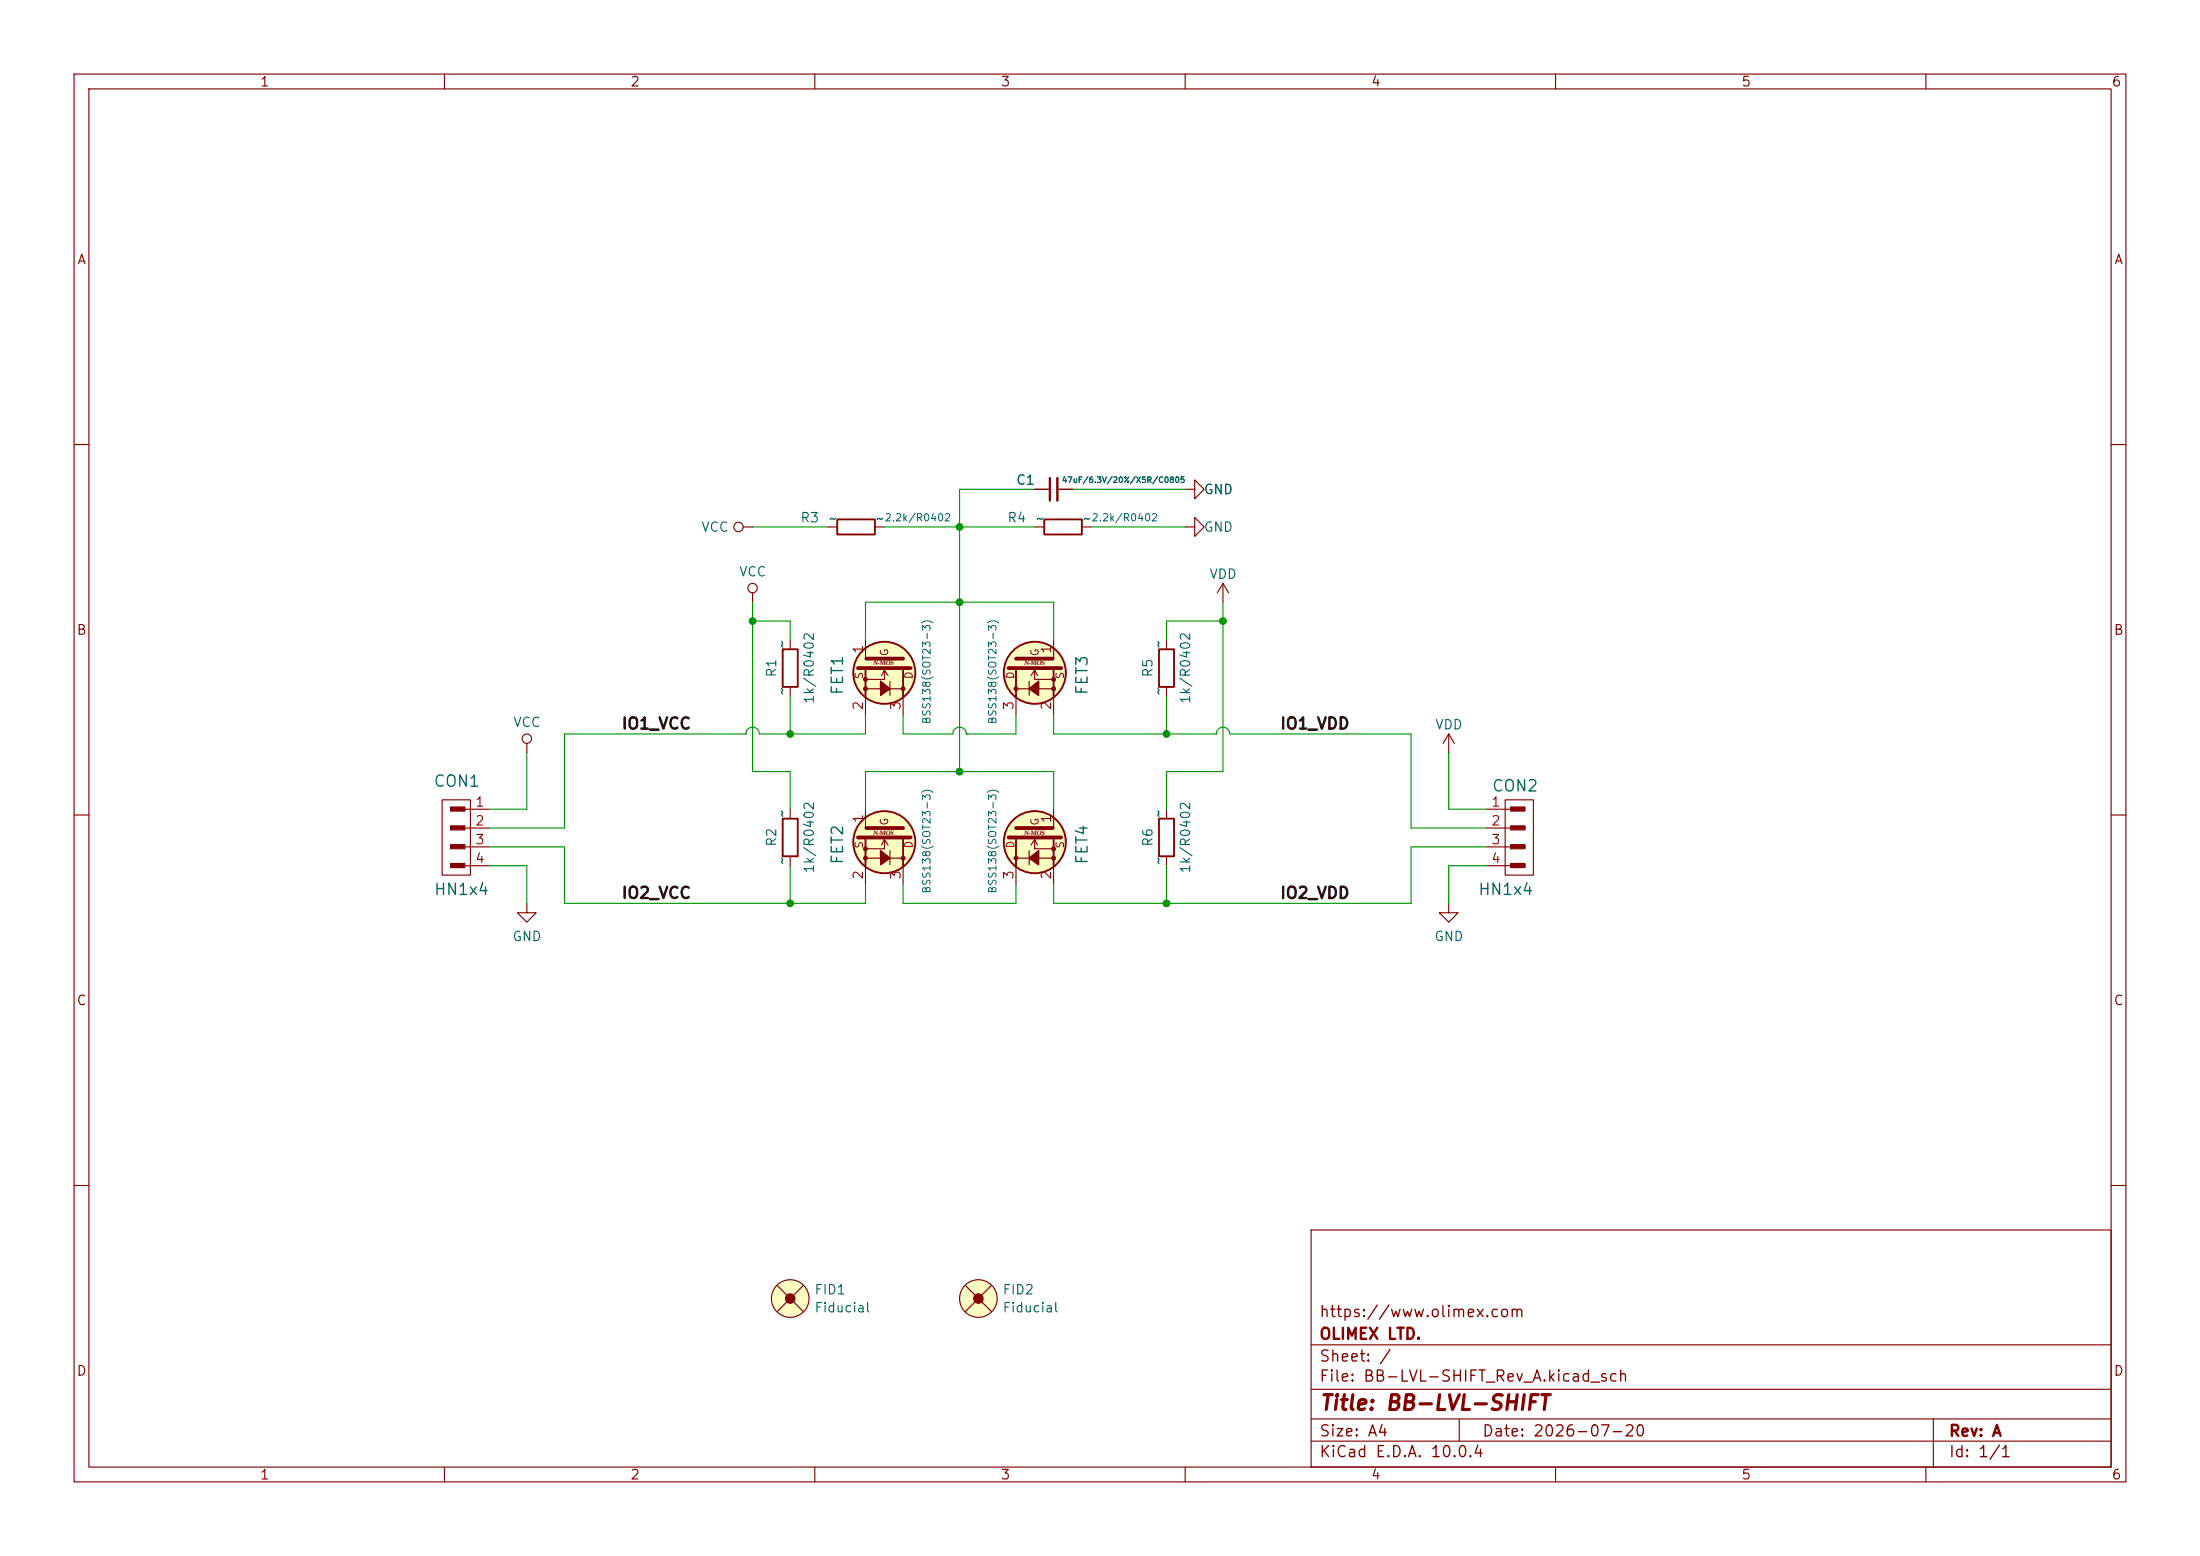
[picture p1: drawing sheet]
(kicad_sch
 (version 20260306)
 (generator "eeschema")
 (generator_version "10.0")
 (paper "A4")
 (title_block
  (title "BB-LVL-SHIFT")
  (date "2026-07-20")
  (rev "A")
  (company "OLIMEX LTD.")
  (comment 1 "https://www.olimex.com"))
 (lib_symbols
  (symbol "OLIMEX_Connectors:CON4"
   (pin_names
    (offset 1.016)) (exclude_from_sim no) (in_bom yes) (on_board yes)
   (in_pos_files yes)
   (duplicate_pin_numbers_are_jumpers no)
   (property "Reference" "CON" (at -1.27 5.08 0) (show_name no) (do_not_autoplace no) (effects (font (size 1.524 1.524))))
   (property "Value" "CON4" (at -1.27 -7.62 0) (show_name no) (do_not_autoplace no) (effects (font (size 1.524 1.524))))
   (property "Footprint" "" (at -1.905 1.27 0) (show_name no) (do_not_autoplace no) (effects (font (size 1.524 1.524))))
   (property "Datasheet" "" (at -1.905 1.27 0) (show_name no) (do_not_autoplace no) (effects (font (size 1.524 1.524))))
   (property "Description" "" (at 0 0 0) (show_name no) (do_not_autoplace no) (hide yes) (effects (font (size 1.27 1.27))))
   (symbol "CON4_0_0"
    (rectangle (start -2.6416 -0.1524) (end -0.8636 0.2032) (stroke (width 0) (type solid)) (fill (type none)))
    (rectangle (start -2.6416 -2.6924) (end -0.8636 -2.3368) (stroke (width 0) (type solid)) (fill (type none)))
    (rectangle (start -2.6416 -5.2324) (end -0.8636 -4.8768) (stroke (width 0) (type solid)) (fill (type none)))
    (rectangle (start -2.6162 2.3876) (end -0.8382 2.7432) (stroke (width 0) (type solid)) (fill (type none)))
    (rectangle (start -2.6162 -0.0508) (end -0.9652 0.0508) (stroke (width 0) (type solid)) (fill (type none)))
    (rectangle (start -2.6162 -2.5908) (end -0.9652 -2.4892) (stroke (width 0) (type solid)) (fill (type none)))
    (rectangle (start -2.6162 -5.1308) (end -0.9652 -5.0292) (stroke (width 0) (type solid)) (fill (type none)))
    (rectangle (start -2.5908 2.5146) (end -0.9398 2.6162) (stroke (width 0) (type solid)) (fill (type none)))
    (rectangle (start -0.9652 0.127) (end -2.6416 -0.0762) (stroke (width 0) (type solid)) (fill (type none)))
    (rectangle (start -0.9652 -2.413) (end -2.6416 -2.6162) (stroke (width 0) (type solid)) (fill (type none)))
    (rectangle (start -0.9652 -4.953) (end -2.6416 -5.1562) (stroke (width 0) (type solid)) (fill (type none)))
    (rectangle (start -0.8636 2.6416) (end -2.54 2.4384) (stroke (width 0) (type solid)) (fill (type none)))
    (rectangle (start -0.7366 2.8448) (end -2.667 2.286) (stroke (width 0) (type solid)) (fill (type none)))
    (rectangle (start -0.7366 0.3048) (end -2.667 -0.254) (stroke (width 0) (type solid)) (fill (type none)))
    (rectangle (start -0.7366 -2.2352) (end -2.667 -2.794) (stroke (width 0) (type solid)) (fill (type none)))
    (rectangle (start -0.7366 -4.7752) (end -2.667 -5.334) (stroke (width 0) (type solid)) (fill (type none)))
    (polyline (pts (xy 0 2.54) (xy -0.762 2.54)) (stroke (width 0) (type solid)) (fill (type none)))
    (polyline (pts (xy 0 0) (xy -0.762 0)) (stroke (width 0) (type solid)) (fill (type none)))
    (polyline (pts (xy 0 -2.54) (xy -0.762 -2.54)) (stroke (width 0) (type solid)) (fill (type none)))
    (polyline (pts (xy 0 -5.08) (xy -0.762 -5.08)) (stroke (width 0) (type solid)) (fill (type none))))
   (symbol "CON4_0_1"
    (rectangle (start -3.81 3.81) (end 0 -6.35) (stroke (width 0) (type solid)) (fill (type none))))
   (symbol "CON4_1_1"
    (pin passive line (at 2.54 2.54 180) (length 2.54) (name "" (effects (font (size 1.27 1.27)))) (number "1" (effects (font (size 1.27 1.27)))))
    (pin passive line (at 2.54 0 180) (length 2.54) (name "" (effects (font (size 1.27 1.27)))) (number "2" (effects (font (size 1.27 1.27)))))
    (pin passive line (at 2.54 -2.54 180) (length 2.54) (name "" (effects (font (size 1.27 1.27)))) (number "3" (effects (font (size 1.27 1.27)))))
    (pin passive line (at 2.54 -5.08 180) (length 2.54) (name "" (effects (font (size 1.27 1.27)))) (number "4" (effects (font (size 1.27 1.27))))))
   (embedded_fonts no))
  (symbol "OLIMEX_OTHER:Fiducial"
   (pin_numbers (hide yes))
   (pin_names
    (offset 0) (hide yes)) (exclude_from_sim no) (in_bom yes) (on_board yes)
   (in_pos_files yes)
   (duplicate_pin_numbers_are_jumpers no)
   (property "Reference" "FID" (at -1.905 3.175 0) (show_name no) (do_not_autoplace no) (effects (font (size 1.27 1.27)) (justify left bottom)))
   (property "Value" "Fiducial" (at -3.81 -4.445 0) (show_name no) (do_not_autoplace no) (effects (font (size 1.27 1.27)) (justify left bottom)))
   (property "Footprint" "OLIMEX_Other-FP:Fiducial1x3" (at 0.254 -5.715 0) (show_name no) (do_not_autoplace no) (hide yes) (effects (font (size 0.508 0.508))))
   (property "Datasheet" "" (at -1.27 0 90) (show_name no) (do_not_autoplace no) (effects (font (size 1.524 1.524))))
   (property "Description" "" (at 0 0 0) (show_name no) (do_not_autoplace no) (hide yes) (effects (font (size 1.27 1.27))))
   (property "Sim.Enable" "0" (at 0 0 0) (show_name no) (do_not_autoplace no) (hide yes) (effects (font (size 1.27 1.27))))
   (symbol "Fiducial_0_1"
    (polyline (pts (xy -1.778 -1.778) (xy 1.778 1.778)) (stroke (width 0) (type solid)) (fill (type none)))
    (circle (center 0 0) (radius 0.635) (stroke (width 0) (type solid)) (fill (type outline)))
    (circle (center 0 0) (radius 2.54) (stroke (width 0) (type solid)) (fill (type background)))
    (polyline (pts (xy 1.778 -1.778) (xy -1.778 1.778)) (stroke (width 0) (type solid)) (fill (type none))))
   (symbol "Fiducial_1_1"
    (pin no_connect line (at 0 0 90) (length 0) (name "FID*" (effects (font (size 1.27 1.27)))) (number "Fid1" (effects (font (size 1.27 1.27))))))
   (embedded_fonts no))
  (symbol "OLIMEX_Power:GND"
   (power global)
   (pin_names
    (offset 0)) (exclude_from_sim no) (in_bom yes) (on_board yes)
   (in_pos_files yes)
   (duplicate_pin_numbers_are_jumpers no)
   (property "Reference" "#PWR" (at 0 -6.35 0) (show_name no) (do_not_autoplace no) (hide yes) (effects (font (size 1.27 1.27))))
   (property "Value" "GND" (at 0 -3.81 0) (show_name no) (do_not_autoplace no) (effects (font (size 1.27 1.27))))
   (property "Footprint" "" (at 0 0 0) (show_name no) (do_not_autoplace no) (effects (font (size 1.524 1.524))))
   (property "Datasheet" "" (at 0 0 0) (show_name no) (do_not_autoplace no) (effects (font (size 1.524 1.524))))
   (property "Description" "" (at 0 0 0) (show_name no) (do_not_autoplace no) (hide yes) (effects (font (size 1.27 1.27))))
   (symbol "GND_0_1"
    (polyline (pts (xy 0 0) (xy 0 -1.27) (xy 1.27 -1.27) (xy 0 -2.54) (xy -1.27 -1.27) (xy 0 -1.27)) (stroke (width 0) (type solid)) (fill (type none))))
   (symbol "GND_1_1"
    (pin power_in line (at 0 0 270) (length 0) (hide yes) (name "GND" (effects (font (size 1.27 1.27)))) (number "1" (effects (font (size 1.27 1.27))))))
   (embedded_fonts no))
  (symbol "OLIMEX_Power:VCC"
   (power global)
   (pin_names
    (offset 0)) (exclude_from_sim no) (in_bom yes) (on_board yes)
   (in_pos_files yes)
   (duplicate_pin_numbers_are_jumpers no)
   (property "Reference" "#PWR" (at 0 -3.81 0) (show_name no) (do_not_autoplace no) (hide yes) (effects (font (size 1.27 1.27))))
   (property "Value" "VCC" (at 0 3.81 0) (show_name no) (do_not_autoplace no) (effects (font (size 1.27 1.27))))
   (property "Footprint" "" (at 0 0 0) (show_name no) (do_not_autoplace no) (effects (font (size 1.524 1.524))))
   (property "Datasheet" "" (at 0 0 0) (show_name no) (do_not_autoplace no) (effects (font (size 1.524 1.524))))
   (property "Description" "" (at 0 0 0) (show_name no) (do_not_autoplace no) (hide yes) (effects (font (size 1.27 1.27))))
   (symbol "VCC_0_1"
    (circle (center 0 1.905) (radius 0.635) (stroke (width 0) (type solid)) (fill (type none)))
    (polyline (pts (xy 0 0) (xy 0 1.27)) (stroke (width 0) (type solid)) (fill (type none))))
   (symbol "VCC_1_1"
    (pin power_in line (at 0 0 90) (length 0) (hide yes) (name "VCC" (effects (font (size 1.27 1.27)))) (number "1" (effects (font (size 1.27 1.27))))))
   (embedded_fonts no))
  (symbol "OLIMEX_Power:VDD"
   (power global)
   (pin_names
    (offset 0)) (exclude_from_sim no) (in_bom yes) (on_board yes)
   (in_pos_files yes)
   (duplicate_pin_numbers_are_jumpers no)
   (property "Reference" "#PWR" (at 0 -3.81 0) (show_name no) (do_not_autoplace no) (hide yes) (effects (font (size 1.27 1.27))))
   (property "Value" "VDD" (at 0 3.81 0) (show_name no) (do_not_autoplace no) (effects (font (size 1.27 1.27))))
   (property "Footprint" "" (at 0 0 0) (show_name no) (do_not_autoplace no) (effects (font (size 1.524 1.524))))
   (property "Datasheet" "" (at 0 0 0) (show_name no) (do_not_autoplace no) (effects (font (size 1.524 1.524))))
   (property "Description" "" (at 0 0 0) (show_name no) (do_not_autoplace no) (hide yes) (effects (font (size 1.27 1.27))))
   (symbol "VDD_1_1"
    (polyline (pts (xy -0.762 1.27) (xy 0 2.54)) (stroke (width 0) (type solid)) (fill (type none)))
    (polyline (pts (xy 0 2.54) (xy 0.762 1.27)) (stroke (width 0) (type solid)) (fill (type none)))
    (polyline (pts (xy 0 0) (xy 0 2.54)) (stroke (width 0) (type solid)) (fill (type none)))
    (pin power_in line (at 0 0 90) (length 0) (hide yes) (name "VDD" (effects (font (size 1.27 1.27)))) (number "1" (effects (font (size 1.27 1.27))))))
   (embedded_fonts no))
  (symbol "OLIMEX_RCL:C"
   (pin_numbers (hide yes))
   (pin_names
    (offset 0.254) (hide yes)) (exclude_from_sim no) (in_bom yes) (on_board yes)
   (in_pos_files yes)
   (duplicate_pin_numbers_are_jumpers no)
   (property "Reference" "C" (at 0.254 1.778 0) (show_name no) (do_not_autoplace no) (effects (font (size 1.27 1.27)) (justify left)))
   (property "Value" "C" (at 0.254 -2.032 0) (show_name no) (do_not_autoplace no) (effects (font (size 1.27 1.27)) (justify left)))
   (property "Footprint" "" (at 0 0 0) (show_name no) (do_not_autoplace no) (effects (font (size 1.524 1.524))))
   (property "Datasheet" "" (at 0 0 0) (show_name no) (do_not_autoplace no) (effects (font (size 1.524 1.524))))
   (property "Description" "" (at 0 0 0) (show_name no) (do_not_autoplace no) (hide yes) (effects (font (size 1.27 1.27))))
   (symbol "C_0_1"
    (polyline (pts (xy -1.524 0.508) (xy 1.524 0.508)) (stroke (width 0.3048) (type solid)) (fill (type none)))
    (polyline (pts (xy -1.524 -0.508) (xy 1.524 -0.508)) (stroke (width 0.3302) (type solid)) (fill (type none))))
   (symbol "C_1_1"
    (pin passive line (at 0 2.54 270) (length 1.905) (name "" (effects (font (size 1.016 1.016)))) (number "1" (effects (font (size 1.016 1.016)))))
    (pin passive line (at 0 -2.54 90) (length 2.032) (name "" (effects (font (size 1.016 1.016)))) (number "2" (effects (font (size 1.016 1.016))))))
   (embedded_fonts no))
  (symbol "OLIMEX_RCL:R"
   (pin_numbers (hide yes))
   (pin_names
    (offset 0)) (exclude_from_sim no) (in_bom yes) (on_board yes)
   (in_pos_files yes)
   (duplicate_pin_numbers_are_jumpers no)
   (property "Reference" "R" (at 0 2.032 0) (show_name no) (do_not_autoplace no) (effects (font (size 1.27 1.27))))
   (property "Value" "R" (at 0 0 0) (show_name no) (do_not_autoplace no) (effects (font (size 1.27 1.27))))
   (property "Footprint" "" (at 0 -1.778 0) (show_name no) (do_not_autoplace no) (effects (font (size 0.762 0.762))))
   (property "Datasheet" "" (at 0 0 90) (show_name no) (do_not_autoplace no) (effects (font (size 0.762 0.762))))
   (property "Description" "" (at 0 0 0) (show_name no) (do_not_autoplace no) (hide yes) (effects (font (size 1.27 1.27))))
   (property "Sim.Enable" "0" (at 0 0 0) (show_name no) (do_not_autoplace no) (hide yes) (effects (font (size 1.27 1.27))))
   (symbol "R_0_1"
    (rectangle (start 2.54 -1.016) (end -2.54 1.016) (stroke (width 0.254) (type solid)) (fill (type none))))
   (symbol "R_1_1"
    (pin passive line (at -3.81 0 0) (length 1.27) (name "~" (effects (font (size 1.524 1.524)))) (number "1" (effects (font (size 1.524 1.524)))))
    (pin passive line (at 3.81 0 180) (length 1.27) (name "~" (effects (font (size 1.524 1.524)))) (number "2" (effects (font (size 1.524 1.524))))))
   (embedded_fonts no))
  (symbol "OLIMEX_Transistors:N-MOS+DIOD"
   (pin_names
    (offset 1.016) (hide yes)) (exclude_from_sim no) (in_bom yes) (on_board yes)
   (in_pos_files yes)
   (duplicate_pin_numbers_are_jumpers no)
   (property "Reference" "FET" (at 0 6.35 0) (show_name no) (do_not_autoplace no) (effects (font (size 1.524 1.524))))
   (property "Value" "N-MOS+DIOD" (at 0 -6.35 0) (show_name no) (do_not_autoplace no) (effects (font (size 1.524 1.524))))
   (property "Footprint" "OLIMEX_Transistors-FP:SOT23" (at 0 -10.16 0) (show_name no) (do_not_autoplace no) (hide yes) (effects (font (size 1.524 1.524))))
   (property "Datasheet" "" (at -1.27 0 90) (show_name no) (do_not_autoplace no) (hide yes) (effects (font (size 1.524 1.524))))
   (property "Description" "" (at 0 0 0) (show_name no) (do_not_autoplace no) (hide yes) (effects (font (size 1.27 1.27))))
   (symbol "N-MOS+DIOD_0_0"
    (polyline (pts (xy -2.54 -2.413) (xy -2.54 2.54)) (stroke (width 0.508) (type solid)) (fill (type none)))
    (polyline (pts (xy -1.27 3.556) (xy -1.27 -3.556)) (stroke (width 0.508) (type solid)) (fill (type none)))
    (polyline (pts (xy -1.27 0.0254) (xy 0.254 0.0254) (xy 0.254 -2.54)) (stroke (width 0) (type solid)) (fill (type none)))
    (polyline (pts (xy -0.254 0.508) (xy -0.9906 0.0254)) (stroke (width 0) (type solid)) (fill (type none)))
    (polyline (pts (xy -0.254 -0.381) (xy -0.9906 0.0254) (xy -0.9398 0)) (stroke (width 0) (type solid)) (fill (type none)))
    (polyline (pts (xy 0.508 0.762) (xy 2.413 0.762)) (stroke (width 0) (type solid)) (fill (type none)))
    (polyline (pts (xy 1.524 0.762) (xy 1.524 2.54)) (stroke (width 0) (type solid)) (fill (type none)))
    (polyline (pts (xy 2.54 2.54) (xy -1.27 2.54)) (stroke (width 0.254) (type solid)) (fill (type none)))
    (polyline (pts (xy 2.54 -2.54) (xy -1.27 -2.54)) (stroke (width 0.254) (type solid)) (fill (type none)))
    (text "G" (at -3.429 0 0) (effects (font (size 1.016 1.016))))
    (text "D" (at -0.3302 3.302 0) (effects (font (size 1.016 1.016))))
    (text "S" (at -0.3048 -3.4036 0) (effects (font (size 1.016 1.016)))))
   (symbol "N-MOS+DIOD_1_0"
    (circle (center -0.635 0) (radius 4.191) (stroke (width 0.254) (type solid)) (fill (type background)))
    (circle (center 0.254 -2.54) (radius 0.254) (stroke (width 0) (type solid)) (fill (type outline)))
    (circle (center 1.524 2.54) (radius 0.254) (stroke (width 0) (type solid)) (fill (type outline)))
    (polyline (pts (xy 1.524 0.762) (xy 0.508 -0.508) (xy 2.413 -0.508) (xy 1.524 0.762)) (stroke (width 0) (type default)) (fill (type outline)))
    (polyline (pts (xy 1.524 -2.54) (xy 1.524 -0.508) (xy 0.508 -0.508) (xy 2.413 -0.508) (xy 1.524 0.762) (xy 0.508 -0.508)) (stroke (width 0) (type solid)) (fill (type none)))
    (circle (center 1.524 -2.54) (radius 0.254) (stroke (width 0) (type solid)) (fill (type outline)))
    (text "N-MOS" (at -1.905 -0.0254 900) (effects (font
    (face "Liberation Serif") (size 0.635 0.635)
    (bold yes)
    (italic yes)))))
   (symbol "N-MOS+DIOD_1_1"
    (pin input line (at -5.08 -2.54 0) (length 2.54) (name "G" (effects (font (size 1.27 1.27)))) (number "1" (effects (font (size 1.27 1.27)))))
    (pin passive line (at 5.08 -2.54 180) (length 2.54) (name "S" (effects (font (size 1.27 1.27)))) (number "2" (effects (font (size 1.27 1.27)))))
    (pin passive line (at 5.08 2.54 180) (length 2.54) (name "D" (effects (font (size 1.27 1.27)))) (number "3" (effects (font (size 1.27 1.27))))))
   (embedded_fonts no)))
 (junction
  (at 106.68 99.06)
  (diameter 0)
  (color 0 0 0 0))
 (junction
  (at 101.6 83.82)
  (diameter 0)
  (color 0 0 0 0))
 (junction
  (at 106.68 121.92)
  (diameter 0)
  (color 0 0 0 0))
 (junction
  (at 165.1 83.82)
  (diameter 0)
  (color 0 0 0 0))
 (junction
  (at 157.48 99.06)
  (diameter 0)
  (color 0 0 0 0))
 (junction
  (at 129.54 104.14)
  (diameter 0)
  (color 0 0 0 0))
 (junction
  (at 129.54 71.12)
  (diameter 0)
  (color 0 0 0 0))
 (junction
  (at 129.54 81.28)
  (diameter 0)
  (color 0 0 0 0))
 (junction
  (at 157.48 121.92)
  (diameter 0)
  (color 0 0 0 0))
 (wire
  (pts (xy 101.6 83.82) (xy 101.6 104.14))
  (stroke (width 0) (type default)))
 (wire
  (pts (xy 200.66 109.22) (xy 195.58 109.22))
  (stroke (width 0) (type default)))
 (wire
  (pts (xy 116.84 96.52) (xy 116.84 99.06))
  (stroke (width 0) (type default)))
 (wire
  (pts (xy 142.24 119.38) (xy 142.24 121.92))
  (stroke (width 0) (type default)))
 (wire
  (pts (xy 106.68 86.36) (xy 106.68 83.82))
  (stroke (width 0) (type default)))
 (wire
  (pts (xy 101.6 104.14) (xy 106.68 104.14))
  (stroke (width 0) (type default)))
 (wire
  (pts (xy 142.24 81.28) (xy 142.24 86.36))
  (stroke (width 0) (type default)))
 (wire
  (pts (xy 200.66 116.84) (xy 195.58 116.84))
  (stroke (width 0) (type default)))
 (wire
  (pts (xy 66.04 111.76) (xy 76.2 111.76))
  (stroke (width 0) (type default)))
 (wire
  (pts (xy 76.2 121.92) (xy 76.2 114.3))
  (stroke (width 0) (type default)))
 (wire
  (pts (xy 157.48 121.92) (xy 190.5 121.92))
  (stroke (width 0) (type default)))
 (wire
  (pts (xy 71.12 116.84) (xy 71.12 121.92))
  (stroke (width 0) (type default)))
 (wire
  (pts (xy 116.84 104.14) (xy 116.84 109.22))
  (stroke (width 0) (type default)))
 (wire
  (pts (xy 139.7 66.04) (xy 129.54 66.04))
  (stroke (width 0) (type default)))
 (wire
  (pts (xy 195.58 116.84) (xy 195.58 121.92))
  (stroke (width 0) (type default)))
 (wire
  (pts (xy 129.54 71.12) (xy 119.38 71.12))
  (stroke (width 0) (type default)))
 (wire
  (pts (xy 157.48 83.82) (xy 157.48 86.36))
  (stroke (width 0) (type default)))
 (wire
  (pts (xy 142.24 109.22) (xy 142.24 104.14))
  (stroke (width 0) (type default)))
 (wire
  (pts (xy 137.16 96.52) (xy 137.16 99.06))
  (stroke (width 0) (type default)))
 (wire
  (pts (xy 76.2 111.76) (xy 76.2 99.06))
  (stroke (width 0) (type default)))
 (wire
  (pts (xy 157.48 83.82) (xy 165.1 83.82))
  (stroke (width 0) (type default)))
 (wire
  (pts (xy 200.66 111.76) (xy 190.5 111.76))
  (stroke (width 0) (type default)))
 (wire
  (pts (xy 129.54 66.04) (xy 129.54 71.12))
  (stroke (width 0) (type default)))
 (wire
  (pts (xy 142.24 104.14) (xy 129.54 104.14))
  (stroke (width 0) (type default)))
 (wire
  (pts (xy 76.2 114.3) (xy 66.04 114.3))
  (stroke (width 0) (type default)))
 (wire
  (pts (xy 106.68 116.84) (xy 106.68 121.92))
  (stroke (width 0) (type default)))
 (wire
  (pts (xy 157.48 104.14) (xy 165.1 104.14))
  (stroke (width 0) (type default)))
 (wire
  (pts (xy 129.54 104.14) (xy 116.84 104.14))
  (stroke (width 0) (type default)))
 (wire
  (pts (xy 190.5 111.76) (xy 190.5 99.06))
  (stroke (width 0) (type default)))
 (wire
  (pts (xy 157.48 104.14) (xy 157.48 109.22))
  (stroke (width 0) (type default)))
 (wire
  (pts (xy 165.1 81.28) (xy 165.1 83.82))
  (stroke (width 0) (type default)))
 (wire
  (pts (xy 129.54 81.28) (xy 142.24 81.28))
  (stroke (width 0) (type default)))
 (wire
  (pts (xy 129.54 81.28) (xy 129.54 71.12))
  (stroke (width 0) (type default)))
 (wire
  (pts (xy 157.48 93.98) (xy 157.48 99.06))
  (stroke (width 0) (type default)))
 (wire
  (pts (xy 137.16 119.38) (xy 137.16 121.92))
  (stroke (width 0) (type default)))
 (wire
  (pts (xy 190.5 114.3) (xy 200.66 114.3))
  (stroke (width 0) (type default)))
 (wire
  (pts (xy 190.5 121.92) (xy 190.5 114.3))
  (stroke (width 0) (type default)))
 (wire
  (pts (xy 66.04 116.84) (xy 71.12 116.84))
  (stroke (width 0) (type default)))
 (wire
  (pts (xy 106.68 93.98) (xy 106.68 99.06))
  (stroke (width 0) (type default)))
 (wire
  (pts (xy 106.68 121.92) (xy 116.84 121.92))
  (stroke (width 0) (type default)))
 (wire
  (pts (xy 157.48 116.84) (xy 157.48 121.92))
  (stroke (width 0) (type default)))
 (wire
  (pts (xy 71.12 109.22) (xy 71.12 101.6))
  (stroke (width 0) (type default)))
 (wire
  (pts (xy 121.92 121.92) (xy 137.16 121.92))
  (stroke (width 0) (type default)))
 (wire
  (pts (xy 160.02 71.12) (xy 147.32 71.12))
  (stroke (width 0) (type default)))
 (wire
  (pts (xy 76.2 121.92) (xy 106.68 121.92))
  (stroke (width 0) (type default)))
 (wire
  (pts (xy 165.1 83.82) (xy 165.1 104.14))
  (stroke (width 0) (type default)))
 (wire
  (pts (xy 129.54 81.28) (xy 116.84 81.28))
  (stroke (width 0) (type default)))
 (wire
  (pts (xy 116.84 81.28) (xy 116.84 86.36))
  (stroke (width 0) (type default)))
 (wire
  (pts (xy 142.24 96.52) (xy 142.24 99.06))
  (stroke (width 0) (type default)))
 (wire
  (pts (xy 101.6 83.82) (xy 106.68 83.82))
  (stroke (width 0) (type default)))
 (wire
  (pts (xy 142.24 121.92) (xy 157.48 121.92))
  (stroke (width 0) (type default)))
 (wire
  (pts (xy 195.58 109.22) (xy 195.58 101.6))
  (stroke (width 0) (type default)))
 (wire
  (pts (xy 116.84 119.38) (xy 116.84 121.92))
  (stroke (width 0) (type default)))
 (wire
  (pts (xy 160.02 66.04) (xy 144.78 66.04))
  (stroke (width 0) (type default)))
 (wire
  (pts (xy 137.16 99.06) (xy 121.92 99.06))
  (stroke (width 0) (type default)))
 (wire
  (pts (xy 129.54 104.14) (xy 129.54 81.28))
  (stroke (width 0) (type default)))
 (wire
  (pts (xy 139.7 71.12) (xy 129.54 71.12))
  (stroke (width 0) (type default)))
 (wire
  (pts (xy 106.68 109.22) (xy 106.68 104.14))
  (stroke (width 0) (type default)))
 (wire
  (pts (xy 76.2 99.06) (xy 106.68 99.06))
  (stroke (width 0) (type default)))
 (wire
  (pts (xy 121.92 96.52) (xy 121.92 99.06))
  (stroke (width 0) (type default)))
 (wire
  (pts (xy 121.92 119.38) (xy 121.92 121.92))
  (stroke (width 0) (type default)))
 (wire
  (pts (xy 106.68 99.06) (xy 116.84 99.06))
  (stroke (width 0) (type default)))
 (wire
  (pts (xy 157.48 99.06) (xy 142.24 99.06))
  (stroke (width 0) (type default)))
 (wire
  (pts (xy 66.04 109.22) (xy 71.12 109.22))
  (stroke (width 0) (type default)))
 (wire
  (pts (xy 101.6 81.28) (xy 101.6 83.82))
  (stroke (width 0) (type default)))
 (wire
  (pts (xy 101.6 71.12) (xy 111.76 71.12))
  (stroke (width 0) (type default)))
 (wire
  (pts (xy 157.48 99.06) (xy 190.5 99.06))
  (stroke (width 0) (type default)))
 (label "IO1_VCC"
  (at 83.82 99.06 0)
  (effects (font (size 1.524 1.524) (thickness 0.3048)
    (bold yes)) (justify left bottom)))
 (label "IO1_VDD"
  (at 172.72 99.06 0)
  (effects (font (size 1.524 1.524) (thickness 0.3048)
    (bold yes)) (justify left bottom)))
 (label "IO2_VCC"
  (at 83.82 121.92 0)
  (effects (font (size 1.524 1.524) (thickness 0.3048)
    (bold yes)) (justify left bottom)))
 (label "IO2_VDD"
  (at 172.72 121.92 0)
  (effects (font (size 1.524 1.524) (thickness 0.3048)
    (bold yes)) (justify left bottom)))
 (symbol
  (lib_id "OLIMEX_RCL:R")
  (at 157.48 113.03 90)
  (unit 1)
  (body_style 1)
  (exclude_from_sim yes)
  (in_bom yes)
  (on_board yes)
  (in_pos_files yes)
  (dnp no)
  (property "Reference" "R6" (at 154.94 113.03 0) (show_name no) (do_not_autoplace no) (effects (font (size 1.27 1.27))))
  (property "Value" "1k/R0402" (at 160.02 113.03 0) (show_name no) (do_not_autoplace no) (effects (font (size 1.27 1.27))))
  (property "Footprint" "OLIMEX_RLC-FP:R_0402_5MIL_DWS" (at 159.258 113.03 0) (hide yes) (show_name no) (do_not_autoplace no) (effects (font (size 0.762 0.762))))
  (property "Datasheet" "" (at 157.48 113.03 90) (show_name no) (do_not_autoplace no) (effects (font (size 0.762 0.762))))
  (property "Description" "" (at 157.48 113.03 0) (show_name no) (do_not_autoplace no) (effects (font (size 1.27 1.27))))
  (pin "1")
  (pin "2"))
 (symbol
  (lib_id "OLIMEX_RCL:R")
  (at 143.51 71.12 0)
  (mirror x)
  (unit 1)
  (body_style 1)
  (exclude_from_sim yes)
  (in_bom yes)
  (on_board yes)
  (in_pos_files yes)
  (dnp no)
  (property "Reference" "R4" (at 135.89 69.85 0) (show_name no) (do_not_autoplace no) (effects (font (size 1.27 1.27)) (justify left)))
  (property "Value" "2.2k/R0402" (at 147.32 69.85 0) (show_name no) (do_not_autoplace no) (effects (font (size 0.9906 0.9906)) (justify left)))
  (property "Footprint" "OLIMEX_RLC-FP:R_0402_5MIL_DWS" (at 143.51 69.342 0) (hide yes) (show_name no) (do_not_autoplace no) (effects (font (size 0.762 0.762))))
  (property "Datasheet" "" (at 143.51 71.12 90) (show_name no) (do_not_autoplace no) (effects (font (size 0.762 0.762))))
  (property "Description" "" (at 143.51 71.12 0) (show_name no) (do_not_autoplace no) (effects (font (size 1.27 1.27))))
  (pin "1")
  (pin "2"))
 (symbol
  (lib_id "OLIMEX_Power:VCC")
  (at 101.6 81.28 0)
  (unit 1)
  (body_style 1)
  (exclude_from_sim no)
  (in_bom yes)
  (on_board yes)
  (in_pos_files yes)
  (dnp no)
  (fields_autoplaced yes)
  (property "Reference" "#PWR04" (at 101.6 85.09 0) (hide yes) (show_name no) (do_not_autoplace no) (effects (font (size 1.27 1.27))))
  (property "Value" "VCC" (at 101.6 77.1469 0) (show_name no) (do_not_autoplace no) (effects (font (size 1.27 1.27))))
  (property "Footprint" "" (at 101.6 81.28 0) (show_name no) (do_not_autoplace no) (effects (font (size 1.524 1.524))))
  (property "Datasheet" "" (at 101.6 81.28 0) (show_name no) (do_not_autoplace no) (effects (font (size 1.524 1.524))))
  (property "Description" "" (at 101.6 81.28 0) (hide yes) (show_name no) (do_not_autoplace no) (effects (font (size 1.27 1.27))))
  (pin "1"))
 (symbol
  (lib_id "OLIMEX_Power:VDD")
  (at 165.1 81.28 0)
  (unit 1)
  (body_style 1)
  (exclude_from_sim no)
  (in_bom yes)
  (on_board yes)
  (in_pos_files yes)
  (dnp no)
  (property "Reference" "#PWR07" (at 165.1 85.09 0) (hide yes) (show_name no) (do_not_autoplace no) (effects (font (size 1.27 1.27))))
  (property "Value" "VDD" (at 165.1 77.47 0) (show_name no) (do_not_autoplace no) (effects (font (size 1.27 1.27))))
  (property "Footprint" "" (at 165.1 81.28 0) (show_name no) (do_not_autoplace no) (effects (font (size 1.524 1.524))))
  (property "Datasheet" "" (at 165.1 81.28 0) (show_name no) (do_not_autoplace no) (effects (font (size 1.524 1.524))))
  (property "Description" "" (at 165.1 81.28 0) (show_name no) (do_not_autoplace no) (effects (font (size 1.27 1.27))))
  (pin "1"))
 (symbol
  (lib_id "OLIMEX_RCL:R")
  (at 106.68 90.17 90)
  (unit 1)
  (body_style 1)
  (exclude_from_sim yes)
  (in_bom yes)
  (on_board yes)
  (in_pos_files yes)
  (dnp no)
  (property "Reference" "R1" (at 104.14 90.17 0) (show_name no) (do_not_autoplace no) (effects (font (size 1.27 1.27))))
  (property "Value" "1k/R0402" (at 109.22 90.17 0) (show_name no) (do_not_autoplace no) (effects (font (size 1.27 1.27))))
  (property "Footprint" "OLIMEX_RLC-FP:R_0402_5MIL_DWS" (at 108.458 90.17 0) (hide yes) (show_name no) (do_not_autoplace no) (effects (font (size 0.762 0.762))))
  (property "Datasheet" "" (at 106.68 90.17 90) (show_name no) (do_not_autoplace no) (effects (font (size 0.762 0.762))))
  (property "Description" "" (at 106.68 90.17 0) (show_name no) (do_not_autoplace no) (effects (font (size 1.27 1.27))))
  (pin "1")
  (pin "2"))
 (symbol
  (lib_id "OLIMEX_Transistors:N-MOS+DIOD")
  (at 119.38 114.3 270)
  (unit 1)
  (body_style 1)
  (exclude_from_sim no)
  (in_bom yes)
  (on_board yes)
  (in_pos_files yes)
  (dnp no)
  (property "Reference" "FET2" (at 113.03 116.84 0) (show_name no) (do_not_autoplace no) (effects (font (size 1.524 1.524)) (justify right)))
  (property "Value" "BSS138(SOT23-3)" (at 125.095 120.65 0) (show_name no) (do_not_autoplace no) (effects (font (size 1.016 1.016)) (justify right)))
  (property "Footprint" "OLIMEX_Transistors-FP:SOT23" (at 125.6792 114.3 0) (hide yes) (show_name no) (do_not_autoplace no) (effects (font (size 1.524 1.524))))
  (property "Datasheet" "" (at 119.38 113.03 90) (show_name no) (do_not_autoplace no) (effects (font (size 1.524 1.524))))
  (property "Description" "" (at 119.38 114.3 0) (show_name no) (do_not_autoplace no) (effects (font (size 1.27 1.27))))
  (pin "1")
  (pin "2")
  (pin "3"))
 (symbol
  (lib_id "OLIMEX_RCL:R")
  (at 106.68 113.03 90)
  (unit 1)
  (body_style 1)
  (exclude_from_sim yes)
  (in_bom yes)
  (on_board yes)
  (in_pos_files yes)
  (dnp no)
  (property "Reference" "R2" (at 104.14 113.03 0) (show_name no) (do_not_autoplace no) (effects (font (size 1.27 1.27))))
  (property "Value" "1k/R0402" (at 109.22 113.03 0) (show_name no) (do_not_autoplace no) (effects (font (size 1.27 1.27))))
  (property "Footprint" "OLIMEX_RLC-FP:R_0402_5MIL_DWS" (at 108.458 113.03 0) (hide yes) (show_name no) (do_not_autoplace no) (effects (font (size 0.762 0.762))))
  (property "Datasheet" "" (at 106.68 113.03 90) (show_name no) (do_not_autoplace no) (effects (font (size 0.762 0.762))))
  (property "Description" "" (at 106.68 113.03 0) (show_name no) (do_not_autoplace no) (effects (font (size 1.27 1.27))))
  (pin "1")
  (pin "2"))
 (symbol
  (lib_id "OLIMEX_RCL:C")
  (at 142.24 66.04 90)
  (mirror x)
  (unit 1)
  (body_style 1)
  (exclude_from_sim no)
  (in_bom yes)
  (on_board yes)
  (in_pos_files yes)
  (dnp no)
  (property "Reference" "C1" (at 138.43 64.77 90) (show_name no) (do_not_autoplace no) (effects (font (size 1.27 1.27))))
  (property "Value" "47uF/6.3V/20%/X5R/C0805" (at 151.765 64.77 90) (show_name no) (do_not_autoplace no) (effects (font (size 0.762 0.762))))
  (property "Footprint" "OLIMEX_RLC-FP:C_0805_5MIL_DWS" (at 142.24 66.04 0) (hide yes) (show_name no) (do_not_autoplace no) (effects (font (size 1.524 1.524))))
  (property "Datasheet" "" (at 142.24 66.04 0) (show_name no) (do_not_autoplace no) (effects (font (size 1.524 1.524))))
  (property "Description" "" (at 142.24 66.04 0) (show_name no) (do_not_autoplace no) (effects (font (size 1.27 1.27))))
  (property "Fieldname 1" "Value 1" (at 142.24 66.04 0) (hide yes) (show_name no) (do_not_autoplace no) (effects (font (size 1.524 1.524))))
  (property "Fieldname2" "Value2" (at 142.24 66.04 0) (hide yes) (show_name no) (do_not_autoplace no) (effects (font (size 1.524 1.524))))
  (property "Fieldname3" "Value3" (at 142.24 66.04 0) (hide yes) (show_name no) (do_not_autoplace no) (effects (font (size 1.524 1.524))))
  (pin "1")
  (pin "2"))
 (symbol
  (lib_id "OLIMEX_Power:VCC")
  (at 101.6 71.12 90)
  (unit 1)
  (body_style 1)
  (exclude_from_sim no)
  (in_bom yes)
  (on_board yes)
  (in_pos_files yes)
  (dnp no)
  (fields_autoplaced yes)
  (property "Reference" "#PWR03" (at 105.41 71.12 0) (hide yes) (show_name no) (do_not_autoplace no) (effects (font (size 1.27 1.27))))
  (property "Value" "VCC" (at 98.425 71.12 90) (show_name no) (do_not_autoplace no) (effects (font (size 1.27 1.27)) (justify left)))
  (property "Footprint" "" (at 101.6 71.12 0) (show_name no) (do_not_autoplace no) (effects (font (size 1.524 1.524))))
  (property "Datasheet" "" (at 101.6 71.12 0) (show_name no) (do_not_autoplace no) (effects (font (size 1.524 1.524))))
  (property "Description" "" (at 101.6 71.12 0) (hide yes) (show_name no) (do_not_autoplace no) (effects (font (size 1.27 1.27))))
  (pin "1"))
 (symbol
  (lib_id "OLIMEX_Connectors:CON4")
  (at 203.2 111.76 0)
  (mirror y)
  (unit 1)
  (body_style 1)
  (exclude_from_sim no)
  (in_bom yes)
  (on_board yes)
  (in_pos_files yes)
  (dnp no)
  (property "Reference" "CON2" (at 204.47 106.045 0) (show_name no) (do_not_autoplace no) (effects (font (size 1.524 1.524))))
  (property "Value" "HN1x4" (at 203.2 120.015 0) (show_name no) (do_not_autoplace no) (effects (font (size 1.524 1.524))))
  (property "Footprint" "OLIMEX_Connectors-FP:HN1x4" (at 203.2 121.285 0) (hide yes) (show_name no) (do_not_autoplace no) (effects (font (size 1.524 1.524))))
  (property "Datasheet" "" (at 205.105 110.49 0) (show_name no) (do_not_autoplace no) (effects (font (size 1.524 1.524))))
  (property "Description" "" (at 203.2 111.76 0) (hide yes) (show_name no) (do_not_autoplace no) (effects (font (size 1.27 1.27))))
  (property "Value 868" "" (at 203.2 111.76 0) (hide yes) (show_name no) (do_not_autoplace no) (effects (font (size 1.27 1.27))))
  (property "Value 915" "" (at 203.2 111.76 0) (hide yes) (show_name no) (do_not_autoplace no) (effects (font (size 1.27 1.27))))
  (pin "3")
  (pin "2")
  (pin "4")
  (pin "1")
  (instances (project "BB-LVL-SHIFT_Rev_A" (path "" (reference "CON2") (unit 1)
    (variant (name "16MB"))))))
 (symbol
  (lib_id "OLIMEX_Power:GND")
  (at 71.12 121.92 0)
  (unit 1)
  (body_style 1)
  (exclude_from_sim no)
  (in_bom yes)
  (on_board yes)
  (in_pos_files yes)
  (dnp no)
  (property "Reference" "#PWR02" (at 71.12 128.27 0) (hide yes) (show_name no) (do_not_autoplace no) (effects (font (size 1.27 1.27))))
  (property "Value" "GND" (at 71.12 126.365 0) (show_name no) (do_not_autoplace no) (effects (font (size 1.27 1.27))))
  (property "Footprint" "" (at 71.12 121.92 0) (show_name no) (do_not_autoplace no) (effects (font (size 1.524 1.524))))
  (property "Datasheet" "" (at 71.12 121.92 0) (show_name no) (do_not_autoplace no) (effects (font (size 1.524 1.524))))
  (property "Description" "" (at 71.12 121.92 0) (show_name no) (do_not_autoplace no) (effects (font (size 1.27 1.27))))
  (pin "1"))
 (symbol
  (lib_id "OLIMEX_Power:GND")
  (at 195.58 121.92 0)
  (mirror y)
  (unit 1)
  (body_style 1)
  (exclude_from_sim no)
  (in_bom yes)
  (on_board yes)
  (in_pos_files yes)
  (dnp no)
  (property "Reference" "#PWR09" (at 195.58 128.27 0) (hide yes) (show_name no) (do_not_autoplace no) (effects (font (size 1.27 1.27))))
  (property "Value" "GND" (at 195.58 126.365 0) (show_name no) (do_not_autoplace no) (effects (font (size 1.27 1.27))))
  (property "Footprint" "" (at 195.58 121.92 0) (show_name no) (do_not_autoplace no) (effects (font (size 1.524 1.524))))
  (property "Datasheet" "" (at 195.58 121.92 0) (show_name no) (do_not_autoplace no) (effects (font (size 1.524 1.524))))
  (property "Description" "" (at 195.58 121.92 0) (show_name no) (do_not_autoplace no) (effects (font (size 1.27 1.27))))
  (pin "1"))
 (symbol
  (lib_id "OLIMEX_Power:GND")
  (at 160.02 71.12 90)
  (unit 1)
  (body_style 1)
  (exclude_from_sim no)
  (in_bom yes)
  (on_board yes)
  (in_pos_files yes)
  (dnp no)
  (property "Reference" "#PWR06" (at 166.37 71.12 0) (hide yes) (show_name no) (do_not_autoplace no) (effects (font (size 1.27 1.27))))
  (property "Value" "GND" (at 164.465 71.12 90) (show_name no) (do_not_autoplace no) (effects (font (size 1.27 1.27))))
  (property "Footprint" "" (at 160.02 71.12 0) (show_name no) (do_not_autoplace no) (effects (font (size 1.524 1.524))))
  (property "Datasheet" "" (at 160.02 71.12 0) (show_name no) (do_not_autoplace no) (effects (font (size 1.524 1.524))))
  (property "Description" "" (at 160.02 71.12 0) (show_name no) (do_not_autoplace no) (effects (font (size 1.27 1.27))))
  (pin "1"))
 (symbol
  (lib_id "OLIMEX_Transistors:N-MOS+DIOD")
  (at 119.38 91.44 270)
  (unit 1)
  (body_style 1)
  (exclude_from_sim no)
  (in_bom yes)
  (on_board yes)
  (in_pos_files yes)
  (dnp no)
  (property "Reference" "FET1" (at 113.03 93.98 0) (show_name no) (do_not_autoplace no) (effects (font (size 1.524 1.524)) (justify right)))
  (property "Value" "BSS138(SOT23-3)" (at 125.095 97.79 0) (show_name no) (do_not_autoplace no) (effects (font (size 1.016 1.016)) (justify right)))
  (property "Footprint" "OLIMEX_Transistors-FP:SOT23" (at 125.6792 91.44 0) (hide yes) (show_name no) (do_not_autoplace no) (effects (font (size 1.524 1.524))))
  (property "Datasheet" "" (at 119.38 90.17 90) (show_name no) (do_not_autoplace no) (effects (font (size 1.524 1.524))))
  (property "Description" "" (at 119.38 91.44 0) (show_name no) (do_not_autoplace no) (effects (font (size 1.27 1.27))))
  (pin "1")
  (pin "2")
  (pin "3"))
 (symbol
  (lib_id "OLIMEX_Power:VDD")
  (at 195.58 101.6 0)
  (unit 1)
  (body_style 1)
  (exclude_from_sim no)
  (in_bom yes)
  (on_board yes)
  (in_pos_files yes)
  (dnp no)
  (property "Reference" "#PWR08" (at 195.58 105.41 0) (hide yes) (show_name no) (do_not_autoplace no) (effects (font (size 1.27 1.27))))
  (property "Value" "VDD" (at 195.58 97.79 0) (show_name no) (do_not_autoplace no) (effects (font (size 1.27 1.27))))
  (property "Footprint" "" (at 195.58 101.6 0) (show_name no) (do_not_autoplace no) (effects (font (size 1.524 1.524))))
  (property "Datasheet" "" (at 195.58 101.6 0) (show_name no) (do_not_autoplace no) (effects (font (size 1.524 1.524))))
  (property "Description" "" (at 195.58 101.6 0) (show_name no) (do_not_autoplace no) (effects (font (size 1.27 1.27))))
  (pin "1"))
 (symbol
  (lib_id "OLIMEX_RCL:R")
  (at 115.57 71.12 0)
  (mirror x)
  (unit 1)
  (body_style 1)
  (exclude_from_sim yes)
  (in_bom yes)
  (on_board yes)
  (in_pos_files yes)
  (dnp no)
  (property "Reference" "R3" (at 107.95 69.85 0) (show_name no) (do_not_autoplace no) (effects (font (size 1.27 1.27)) (justify left)))
  (property "Value" "2.2k/R0402" (at 119.38 69.85 0) (show_name no) (do_not_autoplace no) (effects (font (size 0.9906 0.9906)) (justify left)))
  (property "Footprint" "OLIMEX_RLC-FP:R_0402_5MIL_DWS" (at 115.57 69.342 0) (hide yes) (show_name no) (do_not_autoplace no) (effects (font (size 0.762 0.762))))
  (property "Datasheet" "" (at 115.57 71.12 90) (show_name no) (do_not_autoplace no) (effects (font (size 0.762 0.762))))
  (property "Description" "" (at 115.57 71.12 0) (show_name no) (do_not_autoplace no) (effects (font (size 1.27 1.27))))
  (pin "1")
  (pin "2"))
 (symbol
  (lib_id "OLIMEX_Transistors:N-MOS+DIOD")
  (at 139.7 91.44 90)
  (mirror x)
  (unit 1)
  (body_style 1)
  (exclude_from_sim no)
  (in_bom yes)
  (on_board yes)
  (in_pos_files yes)
  (dnp no)
  (property "Reference" "FET3" (at 146.05 93.98 0) (show_name no) (do_not_autoplace no) (effects (font (size 1.524 1.524)) (justify right)))
  (property "Value" "BSS138(SOT23-3)" (at 133.985 97.79 0) (show_name no) (do_not_autoplace no) (effects (font (size 1.016 1.016)) (justify right)))
  (property "Footprint" "OLIMEX_Transistors-FP:SOT23" (at 133.4008 91.44 0) (hide yes) (show_name no) (do_not_autoplace no) (effects (font (size 1.524 1.524))))
  (property "Datasheet" "" (at 139.7 90.17 90) (show_name no) (do_not_autoplace no) (effects (font (size 1.524 1.524))))
  (property "Description" "" (at 139.7 91.44 0) (show_name no) (do_not_autoplace no) (effects (font (size 1.27 1.27))))
  (pin "1")
  (pin "2")
  (pin "3"))
 (symbol
  (lib_id "OLIMEX_Transistors:N-MOS+DIOD")
  (at 139.7 114.3 90)
  (mirror x)
  (unit 1)
  (body_style 1)
  (exclude_from_sim no)
  (in_bom yes)
  (on_board yes)
  (in_pos_files yes)
  (dnp no)
  (property "Reference" "FET4" (at 146.05 116.84 0) (show_name no) (do_not_autoplace no) (effects (font (size 1.524 1.524)) (justify right)))
  (property "Value" "BSS138(SOT23-3)" (at 133.985 120.65 0) (show_name no) (do_not_autoplace no) (effects (font (size 1.016 1.016)) (justify right)))
  (property "Footprint" "OLIMEX_Transistors-FP:SOT23" (at 133.4008 114.3 0) (hide yes) (show_name no) (do_not_autoplace no) (effects (font (size 1.524 1.524))))
  (property "Datasheet" "" (at 139.7 113.03 90) (show_name no) (do_not_autoplace no) (effects (font (size 1.524 1.524))))
  (property "Description" "" (at 139.7 114.3 0) (show_name no) (do_not_autoplace no) (effects (font (size 1.27 1.27))))
  (pin "1")
  (pin "2")
  (pin "3"))
 (symbol
  (lib_id "OLIMEX_OTHER:Fiducial")
  (at 132.08 175.26 0)
  (unit 1)
  (body_style 1)
  (exclude_from_sim yes)
  (in_bom yes)
  (on_board yes)
  (in_pos_files yes)
  (dnp no)
  (fields_autoplaced yes)
  (property "Reference" "FID2" (at 135.255 174.0478 0) (show_name no) (do_not_autoplace no) (effects (font (size 1.27 1.27)) (justify left)))
  (property "Value" "Fiducial" (at 135.255 176.4721 0) (show_name no) (do_not_autoplace no) (effects (font (size 1.27 1.27)) (justify left)))
  (property "Footprint" "OLIMEX_Other-FP:Fiducial1x3_Paste" (at 132.334 180.975 0) (hide yes) (show_name no) (do_not_autoplace no) (effects (font (size 0.508 0.508))))
  (property "Datasheet" "" (at 130.81 175.26 90) (show_name no) (do_not_autoplace no) (effects (font (size 1.524 1.524))))
  (property "Description" "" (at 132.08 175.26 0) (hide yes) (show_name no) (do_not_autoplace no) (effects (font (size 1.27 1.27))))
  (pin "Fid1"))
 (symbol
  (lib_id "OLIMEX_RCL:R")
  (at 157.48 90.17 90)
  (unit 1)
  (body_style 1)
  (exclude_from_sim yes)
  (in_bom yes)
  (on_board yes)
  (in_pos_files yes)
  (dnp no)
  (property "Reference" "R5" (at 154.94 90.17 0) (show_name no) (do_not_autoplace no) (effects (font (size 1.27 1.27))))
  (property "Value" "1k/R0402" (at 160.02 90.17 0) (show_name no) (do_not_autoplace no) (effects (font (size 1.27 1.27))))
  (property "Footprint" "OLIMEX_RLC-FP:R_0402_5MIL_DWS" (at 159.258 90.17 0) (hide yes) (show_name no) (do_not_autoplace no) (effects (font (size 0.762 0.762))))
  (property "Datasheet" "" (at 157.48 90.17 90) (show_name no) (do_not_autoplace no) (effects (font (size 0.762 0.762))))
  (property "Description" "" (at 157.48 90.17 0) (show_name no) (do_not_autoplace no) (effects (font (size 1.27 1.27))))
  (pin "1")
  (pin "2"))
 (symbol
  (lib_id "OLIMEX_OTHER:Fiducial")
  (at 106.68 175.26 0)
  (unit 1)
  (body_style 1)
  (exclude_from_sim yes)
  (in_bom yes)
  (on_board yes)
  (in_pos_files yes)
  (dnp no)
  (fields_autoplaced yes)
  (property "Reference" "FID1" (at 109.855 174.0478 0) (show_name no) (do_not_autoplace no) (effects (font (size 1.27 1.27)) (justify left)))
  (property "Value" "Fiducial" (at 109.855 176.4721 0) (show_name no) (do_not_autoplace no) (effects (font (size 1.27 1.27)) (justify left)))
  (property "Footprint" "OLIMEX_Other-FP:Fiducial1x3" (at 106.934 180.975 0) (hide yes) (show_name no) (do_not_autoplace no) (effects (font (size 0.508 0.508))))
  (property "Datasheet" "" (at 105.41 175.26 90) (show_name no) (do_not_autoplace no) (effects (font (size 1.524 1.524))))
  (property "Description" "" (at 106.68 175.26 0) (hide yes) (show_name no) (do_not_autoplace no) (effects (font (size 1.27 1.27))))
  (pin "Fid1"))
 (symbol
  (lib_id "OLIMEX_Power:VCC")
  (at 71.12 101.6 0)
  (unit 1)
  (body_style 1)
  (exclude_from_sim no)
  (in_bom yes)
  (on_board yes)
  (in_pos_files yes)
  (dnp no)
  (fields_autoplaced yes)
  (property "Reference" "#PWR01" (at 71.12 105.41 0) (hide yes) (show_name no) (do_not_autoplace no) (effects (font (size 1.27 1.27))))
  (property "Value" "VCC" (at 71.12 97.4669 0) (show_name no) (do_not_autoplace no) (effects (font (size 1.27 1.27))))
  (property "Footprint" "" (at 71.12 101.6 0) (show_name no) (do_not_autoplace no) (effects (font (size 1.524 1.524))))
  (property "Datasheet" "" (at 71.12 101.6 0) (show_name no) (do_not_autoplace no) (effects (font (size 1.524 1.524))))
  (property "Description" "" (at 71.12 101.6 0) (hide yes) (show_name no) (do_not_autoplace no) (effects (font (size 1.27 1.27))))
  (pin "1"))
 (symbol
  (lib_id "OLIMEX_Power:GND")
  (at 160.02 66.04 90)
  (unit 1)
  (body_style 1)
  (exclude_from_sim no)
  (in_bom yes)
  (on_board yes)
  (in_pos_files yes)
  (dnp no)
  (property "Reference" "#PWR05" (at 166.37 66.04 0) (hide yes) (show_name no) (do_not_autoplace no) (effects (font (size 1.27 1.27))))
  (property "Value" "GND" (at 164.465 66.04 90) (show_name no) (do_not_autoplace no) (effects (font (size 1.27 1.27))))
  (property "Footprint" "" (at 160.02 66.04 0) (show_name no) (do_not_autoplace no) (effects (font (size 1.524 1.524))))
  (property "Datasheet" "" (at 160.02 66.04 0) (show_name no) (do_not_autoplace no) (effects (font (size 1.524 1.524))))
  (property "Description" "" (at 160.02 66.04 0) (show_name no) (do_not_autoplace no) (effects (font (size 1.27 1.27))))
  (pin "1"))
 (symbol
  (lib_id "OLIMEX_Connectors:CON4")
  (at 63.5 111.76 0)
  (unit 1)
  (body_style 1)
  (exclude_from_sim no)
  (in_bom yes)
  (on_board yes)
  (in_pos_files yes)
  (dnp no)
  (property "Reference" "CON1" (at 61.595 105.41 0) (show_name no) (do_not_autoplace no) (effects (font (size 1.524 1.524))))
  (property "Value" "HN1x4" (at 62.23 120.015 0) (show_name no) (do_not_autoplace no) (effects (font (size 1.524 1.524))))
  (property "Footprint" "OLIMEX_Connectors-FP:HN1x4" (at 63.5 121.92 0) (hide yes) (show_name no) (do_not_autoplace no) (effects (font (size 1.524 1.524))))
  (property "Datasheet" "" (at 61.595 110.49 0) (show_name no) (do_not_autoplace no) (effects (font (size 1.524 1.524))))
  (property "Description" "" (at 63.5 111.76 0) (hide yes) (show_name no) (do_not_autoplace no) (effects (font (size 1.27 1.27))))
  (property "Value 868" "" (at 63.5 111.76 0) (hide yes) (show_name no) (do_not_autoplace no) (effects (font (size 1.27 1.27))))
  (property "Value 915" "" (at 63.5 111.76 0) (hide yes) (show_name no) (do_not_autoplace no) (effects (font (size 1.27 1.27))))
  (pin "3")
  (pin "2")
  (pin "4")
  (pin "1")
  (instances (project "BB-LVL-SHIFT_Rev_A" (path "" (reference "CON1") (unit 1)
    (variant (name "16MB"))))))
 (sheet_instances
  (path ""
   (page "1")))
 (embedded_fonts no))
